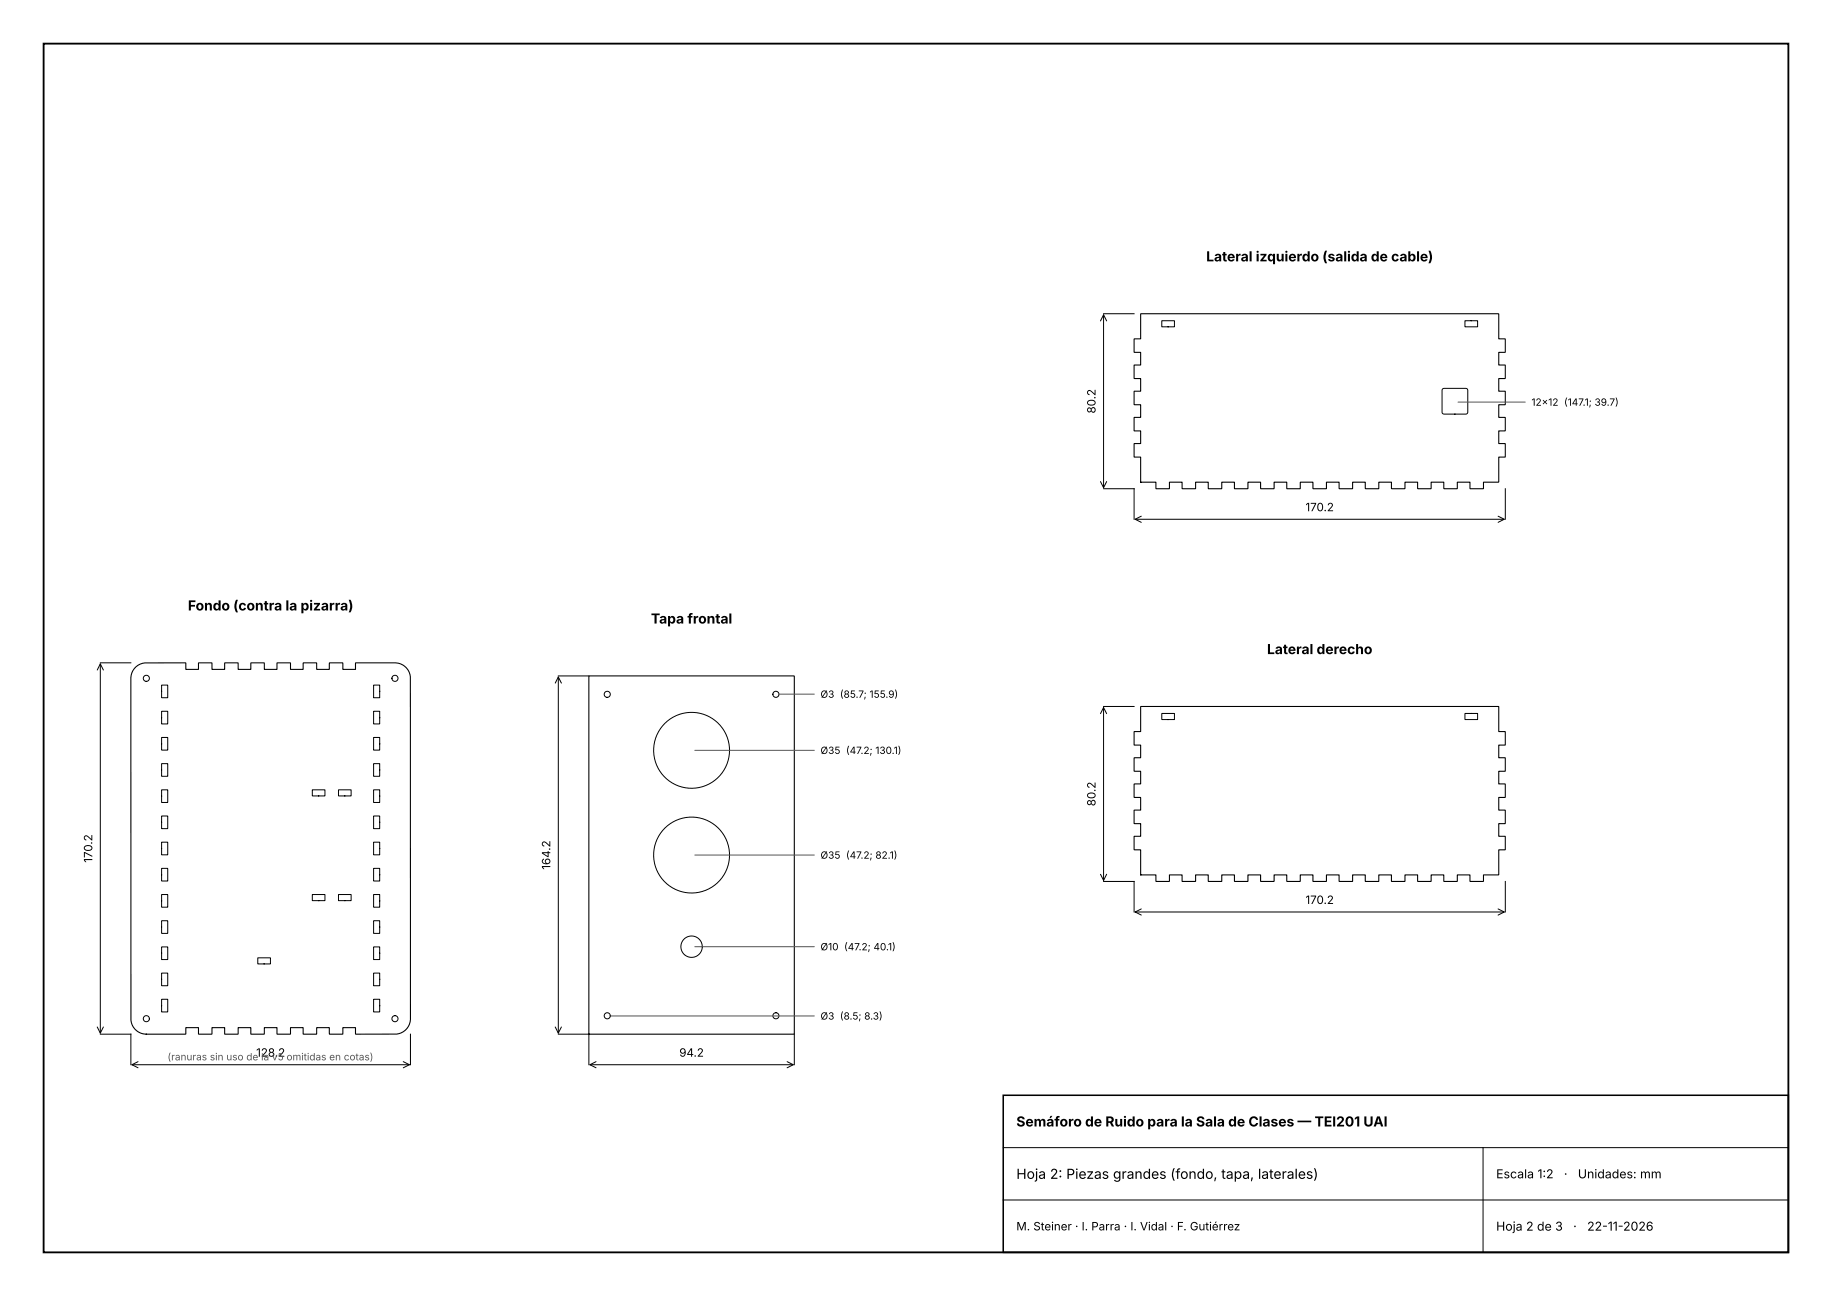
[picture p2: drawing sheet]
<svg xmlns="http://www.w3.org/2000/svg" width="420mm" height="297mm" viewBox="0 0 420 297" stroke-linecap="round" stroke-linejoin="round" font-family="sans-serif">
<path d="M10 10h400v277h-400z" fill="none" stroke="#000" stroke-width=".42"/>
<path d="M230 251h180v36h-180z" fill="none" stroke="#000" stroke-width=".35"/>
<g fill="none" stroke="#000" stroke-width=".23">
<path d="M252.3 73.5l.7-1.4 .7 1.4M253 72.1v39.7M253 71.9h7M266.3 73.5h2.9v1.4h-2.9zM335.8 73.5h2.9v1.4h-2.9zM330.7 89.1l.3-.1h5.1l.3 .1 .1 .4v5l-.1 .3-.3 .1h-5.1l-.3-.1-.1-.3v-5zM252.3 110.4l.7 1.4 .7-1.4M253 112h7v7M260.2 119h84.7M261.6 118.3l-1.4 .7 1.4 .7M343.5 118.3l1.4 .7-1.4 .7M345.1 112v7"/>
<path d="M22.3 153.5l.7-1.4 .7 1.4M23 152.1v84.7M23 151.9h7M37 157h1.5v2.9h-1.5zM85.6 157h1.4v2.9h-1.4zM127.3 156.5l.7-1.4 .7 1.4M128 155.1v81.7M128 154.9h7M37 163h1.5v2.9h-1.5zM37 169h1.5v2.9h-1.5zM37 175h1.5v2.9h-1.5zM85.6 175h1.4v2.9h-1.4z"/>
<path d="M85.6 169h1.4v2.9h-1.4zM85.6 163h1.4v2.9h-1.4zM252.3 163.5l.7-1.4 .7 1.4M253 162.1v39.7M253 161.9h7M266.3 163.5h2.9v1.4h-2.9zM335.8 163.5h2.9v1.4h-2.9zM37 181h1.5v2.9h-1.5zM37 187h1.5v2.9h-1.5zM37 193h1.5v2.9h-1.5zM37 199h1.5v2.9h-1.5zM71.6 181h2.9v1.4h-2.9z"/>
<path d="M77.6 181h2.9v1.4h-2.9zM85.6 199h1.4v2.9h-1.4zM85.6 193h1.4v2.9h-1.4zM85.6 187h1.4v2.9h-1.4zM85.6 181h1.4v2.9h-1.4zM37 205h1.5v2.9h-1.5zM37 211h1.5v2.9h-1.5zM37 217h1.5v2.9h-1.5zM59.1 219.5h2.9v1.4h-2.9zM71.6 205h2.9v1.4h-2.9zM77.6 205h2.9v1.4h-2.9zM85.6 217h1.4v2.9h-1.4z"/>
<path d="M85.6 211h1.4v2.9h-1.4zM85.6 205h1.4v2.9h-1.4zM252.3 200.4l.7 1.4 .7-1.4M253 202h7v7M260.2 209h84.7M261.6 208.3l-1.4 .7 1.4 .7M343.5 208.3l1.4 .7-1.4 .7M345.1 202v7M22.3 235.4l.7 1.4 .7-1.4M23 237h7v7M37 223h1.5v2.9h-1.5zM37 229h1.5v2.9h-1.5z"/>
<path d="M85.6 229h1.4v2.9h-1.4zM85.6 223h1.4v2.9h-1.4zM94.1 237v7M127.3 235.4l.7 1.4 .7-1.4M128 237h7v7M182.1 237v7M30.2 244h63.7M31.6 243.3l-1.4 .7 1.4 .7M92.5 243.3l1.4 .7-1.4 .7M135.2 244h46.7M136.6 243.3l-1.4 .7 1.4 .7M180.5 243.3l1.4 .7-1.4 .7"/>
<path d="M230 275h180M230 263h180M340 263v24"/>
<circle cx="33.6" cy="155.4" r=".7"/>
<circle cx="90.6" cy="155.5" r=".7"/>
<circle cx="139.2" cy="159.1" r=".7"/>
<circle cx="177.9" cy="159.1" r=".7"/>
<circle cx="158.6" cy="172" r="8.7"/>
<circle cx="158.6" cy="196" r="8.7"/>
<circle cx="158.6" cy="216.9" r="2.45"/>
<circle cx="33.5" cy="233.5" r=".7"/>
<circle cx="90.6" cy="233.5" r=".7"/>
<circle cx="139.2" cy="232.8" r=".7"/>
<circle cx="177.9" cy="232.8" r=".7"/>
</g>
<path d="M261.5 72l82.1-.1v5.7l1.5 .1v3l-1.5 .1v2.8l1.5 .1v3l-1.5 .1v2.8l1.5 .1v3l-1.5 .1v2.8l1.5 .1v3l-1.5 .1v2.8l1.5 .1v3l-1.5 .1v5.6l-3.5 .1v1.5h-3.1v-1.5h-2.9v1.5h-3.1v-1.5h-2.9v1.5h-3.1v-1.5h-2.9v1.5h-3.1v-1.5h-2.9v1.5h-3.1v-1.5h-2.9v1.5h-3.1v-1.5h-2.9v1.5h-3.1v-1.5h-2.9v1.5h-3.1v-1.5h-2.9v1.5h-3.1v-1.5h-2.9v1.5h-3.1v-1.5h-2.9v1.5h-3.1v-1.5h-2.9v1.5h-3.1v-1.5h-2.9v1.5h-3.1v-1.5h-3.5v-5.7l-1.5-.1v-3l1.5-.1v-2.8l-1.5-.1v-3l1.5-.1v-2.8l-1.5-.1v-3l1.5-.1v-2.8l-1.5-.1v-3l1.5-.1v-2.8l-1.5-.1v-3l1.5-.1zM31.2 152.8a3.5 3.5 0 0 1 2-.9h9.4v1.5h2.9v-1.5h3l.1 1.5h2.9v-1.5h3.1v1.5h2.9l.1-1.5h3v1.5h2.9l.1-1.5h3v1.5h2.9l.1-1.5h3v1.5h2.9l.1-1.5h3v1.5h2.9l.1-1.5h8.9a3.5 3.5 0 0 1 3.6 3.2v78.4a3.5 3.5 0 0 1-3.2 3.5h-9.3l-.1-1.5h-2.9v1.5h-3l-.1-1.5h-2.9v1.5h-3l-.1-1.5h-2.9v1.5h-3l-.1-1.5h-2.9v1.5h-3l-.1-1.5h-2.9v1.5h-3.1v-1.5h-2.9l-.1 1.5h-3v-1.5h-2.9v1.5h-9a3.5 3.5 0 0 1-3.6-3.2v-78.5a3.5 3.5 0 0 1 1.2-2.5zM135.1 154.9l47 .1-.1 82h-47zM261.5 161.9h82.1v5.8h1.5v3h-1.5v3h1.5v3h-1.5v3h1.5v3h-1.5v3h1.5v3h-1.5v3h1.5v3h-1.5v5.8h-3.5v1.5h-3.1v-1.5h-2.9v1.5h-3.1v-1.5h-2.9v1.5h-3.1v-1.5h-2.9v1.5h-3.1v-1.5h-2.9v1.5h-3.1v-1.5h-2.9v1.5h-3.1v-1.5h-2.9v1.5h-3.1v-1.5h-2.9v1.5h-3.1v-1.5h-2.9v1.5h-3.1v-1.5h-2.9v1.5h-3.1v-1.5h-2.9v1.5h-3.1v-1.5h-2.9v1.5h-3.1v-1.5h-2.9v1.5h-3.1v-1.5h-3.5v-5.8h-1.5v-3h1.5v-3h-1.5v-3h1.5v-3h-1.5v-3h1.5v-3h-1.5v-3h1.5v-3h-1.5v-3h1.5z" fill="none" stroke="#000" stroke-width=".25"/>
<path d="M334.3 92.1h15.4M178.6 159.1h8.1M159.3 172h27.4M159.3 196h27.4M159.3 217h27.4M139.9 232.8h46.8" fill="none" stroke="#555" stroke-width=".23"/>
<g font-size="3.2">
<text x="276.5" y="59.9">Lateral izquierdo (salida de cable)</text>
<text x="43.1" y="139.9">Fondo (contra la pizarra)</text>
<text x="149.2" y="142.9">Tapa frontal</text>
<text x="290.5" y="149.9">Lateral derecho</text>
<text x="233" y="258.2">Semáforo de Ruido para la Sala de Clases — TEI201 UAI</text>
<text x="233" y="270.2">Hoja 2: Piezas grandes (fondo, tapa, laterales)</text>
</g>
<g font-size="2.8">
<text x="343" y="270">Escala 1:2</text>
<text x="358.5" y="270">·</text>
<text x="361.7" y="270">Unidades: mm</text>
<text x="343" y="282">Hoja 2 de 3</text>
<text x="360.7" y="282">·</text>
<text x="363.9" y="282">22-11-2026</text>
</g>
<g font-size="2.6">
<text x="251.2" y="94.8" transform="rotate(-90 251.2 94.8)">80.2</text>
<text x="299.3" y="117.2">170.2</text>
<text x="251.2" y="184.8" transform="rotate(-90 251.2 184.8)">80.2</text>
<text x="21.2" y="197.7" transform="rotate(-90 21.2 197.7)">170.2</text>
<text x="126.2" y="199.3" transform="rotate(-90 126.2 199.3)">164.2</text>
<text x="299.3" y="207.2">170.2</text>
<text x="58.7" y="242.2">128.2</text>
<text x="155.7" y="242.2">94.2</text>
<text x="233" y="282">M. Steiner · I. Parra · I. Vidal · F. Gutiérrez</text>
</g>
<g font-size="2.3">
<text x="351.1" y="93">12×12 (147.1; 39.7)</text>
<text x="188.1" y="159.9">Ø3 (85.7; 155.9)</text>
<text x="188.1" y="172.8">Ø35 (47.2; 130.1)</text>
<text x="188.1" y="196.8">Ø35 (47.2; 82.1)</text>
<text x="188.1" y="217.8">Ø10 (47.2; 40.1)</text>
<text x="188.1" y="233.7">Ø3 (8.5; 8.3)</text>
</g>
<text font-size="2.3" fill="#555" x="38.4" y="243">(ranuras sin uso de la v5 omitidas en cotas)</text>
</svg>
